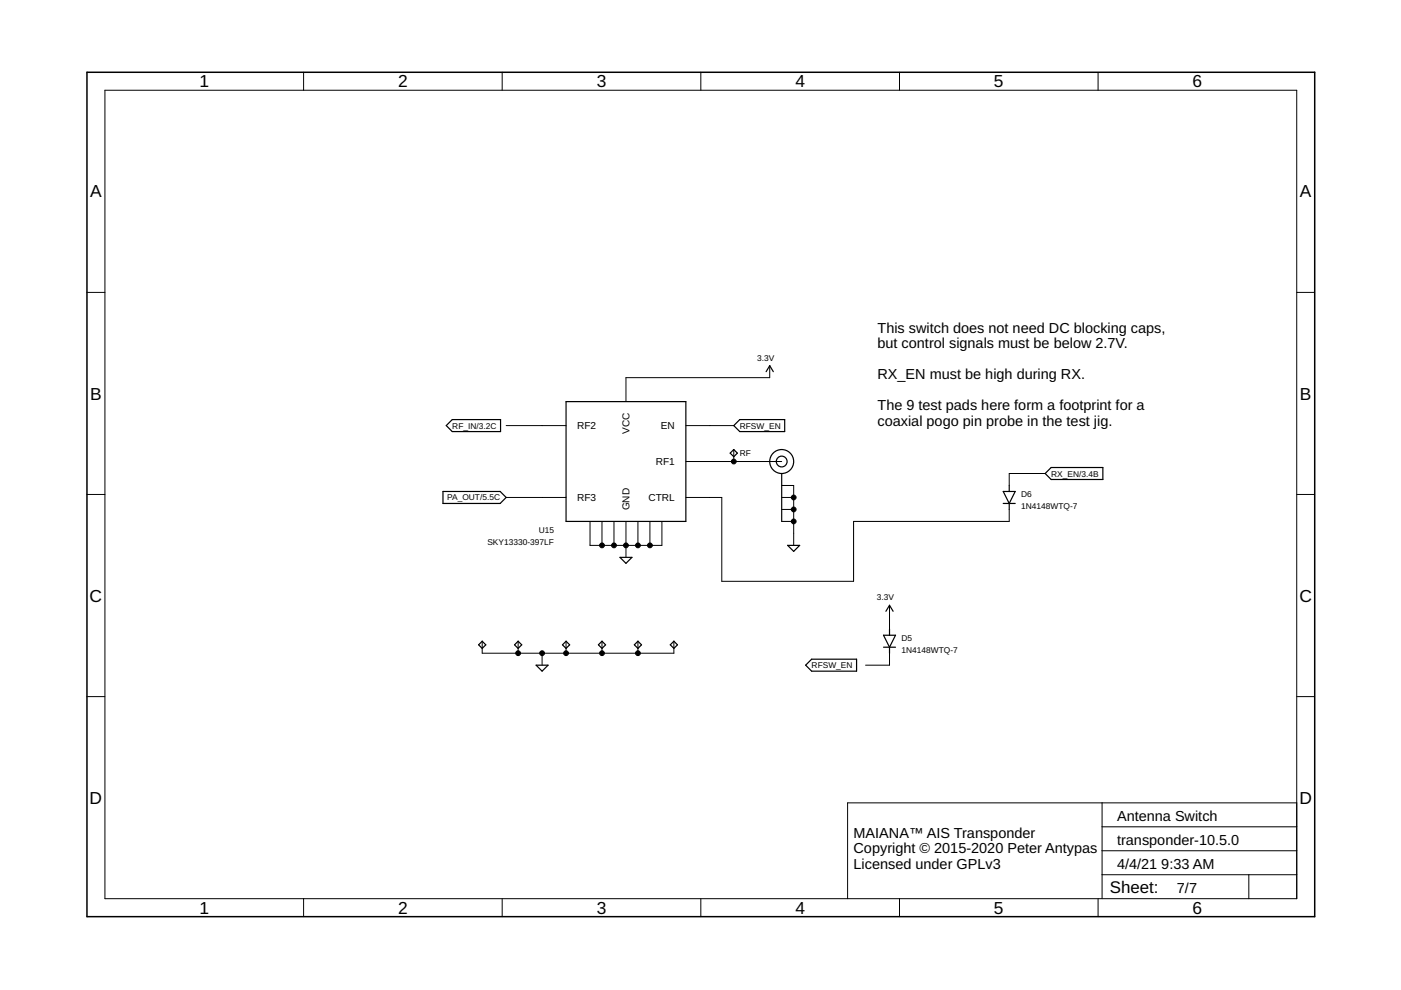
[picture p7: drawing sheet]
<svg xmlns="http://www.w3.org/2000/svg" width="297mm" height="210mm" viewBox="0 0 297 210" stroke-linecap="round" stroke-linejoin="round" font-family="sans-serif">
<g fill="none" stroke="#000" stroke-width=".25">
<path d="M162.4 78.8l.8-1.3 .8 1.3M95.9 89h10.2v2.5h-10.2l-1.3-1.3zM120 85.2h25.4v25.4h-25.4zM154.8 96.1l.8-.8 .7 .8-.7 .7zM155.6 90.2l1.2-1.2h9.6v2.5h-9.6zM93.9 104.2h12.1l1.3 1.3-1.3 1.2h-12.1zM131.4 118.2h2.6l-1.3 1.2zM165.7 100.4v10.2M167 115.6h2.5l-1.2 1.3zM212.7 104.2h2.5l-1.2 2.5zM212.7 106.7h2.5M214 102.9v1.3"/>
<path d="M214 106.7v1.3M221.6 100.4l1.3-1.3h10.9v2.6h-10.9zM101.5 136.7l.7-.7 .8 .7-.8 .8zM109.1 136.7l.8-.7 .7 .7-.7 .8zM119.3 136.7l.7-.7 .8 .7-.8 .8zM126.9 136.7l.7-.7 .8 .7-.8 .8zM134.5 136.7l.8-.7 .7 .7-.7 .8zM142.1 136.7l.8-.7 .7 .7-.7 .8zM187.3 137.2h2.6M187.3 134.7h2.6l-1.3 2.5zM187.8 129.6l.8-1.3 .8 1.3M188.6 133.4v1.3"/>
<path d="M188.6 137.2v1.3M113.7 141h2.5l-1.3 1.3zM170.8 141l1.3-1.2h9.5v2.5h-9.5z"/>
<circle cx="165.7" cy="97.9" r="2.54"/>
<circle cx="165.7" cy="97.9" r="1.14"/>
</g>
<g fill="none" stroke="#000" stroke-width=".21">
<path d="M22.2 19.1h252.7v171.4h-252.7zM64.4 15.3v3.8M106.5 15.3v3.8M148.6 15.3v3.8M190.7 15.3v3.8M232.8 15.3v3.8M18.4 62h3.8M163.2 77.5v2.6h-30.5v5.1M274.9 62h3.8M107.3 90.2h12.7M145.4 97.9h20.3M145.4 90.2h10.2"/>
<path d="M155.6 95.3v2.6M18.4 104.8h3.8M107.3 105.5h12.7M125.1 110.6v5h15.2v-5M127.6 110.6v5M130.2 110.6v5M132.7 110.6v7.6M135.3 110.6v5M137.8 110.6v5M145.4 105.5h7.6v17.8h28v-12.7h33v-2.6M165.7 102.9h2.6v12.7M165.7 105.5h2.6"/>
<path d="M165.7 108h2.6M165.7 110.6h2.6M221.6 100.4h-7.6v2.5M274.9 104.8h3.8M102.2 136v2.5h40.7v-2.5M109.9 136v2.5M114.9 138.5v2.5M120 136v2.5M127.6 136v2.5M135.3 136v2.5M188.6 128.3v5.1M188.6 138.5v2.5h-5.1"/>
<path d="M18.4 147.7h3.8M274.9 147.7h3.8M233.7 170.2v20.3M233.7 175.3h41.2M274.9 170.2h-95.2v20.3M64.4 190.5v3.9M106.5 190.5v3.9M148.6 190.5v3.9M190.7 190.5v3.9M232.8 190.5v3.9M233.7 185.5h41.2M233.7 180.4h41.2"/>
<path d="M264.8 185.5v5"/>
</g>
<path d="M18.4 15.3h260.3v179.1h-260.3z" fill="none" stroke="#000" stroke-width=".32"/>
<g fill="#000" stroke="#000" stroke-width=".21">
<circle cx="155.6" cy="97.9" r=".51"/>
<circle cx="127.6" cy="115.6" r=".51"/>
<circle cx="130.2" cy="115.6" r=".51"/>
<circle cx="132.7" cy="115.6" r=".51"/>
<circle cx="135.3" cy="115.6" r=".51"/>
<circle cx="137.8" cy="115.6" r=".51"/>
<circle cx="168.3" cy="108" r=".51"/>
<circle cx="168.3" cy="110.6" r=".51"/>
<circle cx="168.3" cy="105.5" r=".51"/>
<circle cx="109.9" cy="138.5" r=".51"/>
<circle cx="114.9" cy="138.5" r=".51"/>
<circle cx="120" cy="138.5" r=".51"/>
<circle cx="127.6" cy="138.5" r=".51"/>
<circle cx="135.3" cy="138.5" r=".51"/>
</g>
<g font-size="3.7">
<text x="42.3" y="18.5">1</text>
<text x="84.4" y="18.5">2</text>
<text x="126.5" y="18.5">3</text>
<text x="168.6" y="18.5">4</text>
<text x="210.7" y="18.5">5</text>
<text x="252.9" y="18.5">6</text>
<text x="19.1" y="41.9">A</text>
<text x="275.6" y="41.9">A</text>
<text x="19.1" y="84.7">B</text>
<text x="275.6" y="84.7">B</text>
<text x="19" y="127.6">C</text>
<text x="275.5" y="127.6">C</text>
<text x="19" y="170.4">D</text>
<text x="275.5" y="170.4">D</text>
<text x="42.3" y="193.7">1</text>
<text x="84.4" y="193.7">2</text>
<text x="126.5" y="193.7">3</text>
<text x="168.6" y="193.7">4</text>
<text x="210.7" y="193.7">5</text>
<text x="252.9" y="193.7">6</text>
</g>
<text font-size="3.6" x="235.3" y="189.4">Sheet:</text>
<g font-size="3.1">
<text x="186" y="70.6">This switch does not need DC blocking caps,</text>
<text x="186" y="73.8">but control signals must be below 2.7V.</text>
<text x="186" y="80.4">RX_EN must be high during RX.</text>
<text x="186" y="87">The 9 test pads here form a footprint for a</text>
<text x="186" y="90.2">coaxial pogo pin probe in the test jig.</text>
<text x="181" y="177.6">MAIANA™ AIS Transponder</text>
<text x="236.8" y="174">Antenna Switch</text>
<text x="236.8" y="179.1">transponder-10.5.0</text>
<text x="181" y="180.9">Copyright © 2015-2020 Peter Antypas</text>
<text x="181" y="184.2">Licensed under GPLv3</text>
<text x="236.8" y="184.2">4/4/21</text>
<text x="246.2" y="184.2">9:33 AM</text>
<text x="249.5" y="189.3">7/7</text>
</g>
<g font-size="2.1">
<text x="122.4" y="91">RF2</text>
<text x="133.5" y="92" transform="rotate(-90 133.5 92)">VCC</text>
<text x="140.1" y="91">EN</text>
<text x="139" y="98.6">RF1</text>
<text x="122.4" y="106.2">RF3</text>
<text x="137.5" y="106.2">CTRL</text>
<text x="133.5" y="108.2" transform="rotate(-90 133.5 108.2)">GND</text>
</g>
<g font-size="1.8">
<text x="160.5" y="76.5">3.3V</text>
<text x="95.9" y="90.9">RF_IN/3.2C</text>
<text x="156.8" y="90.9">RFSW_EN</text>
<text x="156.8" y="96.6">RF</text>
<text x="222.9" y="101">RX_EN/3.4B</text>
<text x="94.8" y="106.1">PA_OUT/5.5C</text>
<text x="216.5" y="105.5">D6</text>
<text x="114.2" y="113.1">U15</text>
<text x="216.5" y="108">1N4148WTQ-7</text>
<text x="103.3" y="115.6">SKY13330-397LF</text>
<text x="185.9" y="127.3">3.3V</text>
<text x="191.1" y="135.9">D5</text>
<text x="172.1" y="141.7">RFSW_EN</text>
<text x="191.1" y="138.5">1N4148WTQ-7</text>
</g>
</svg>
